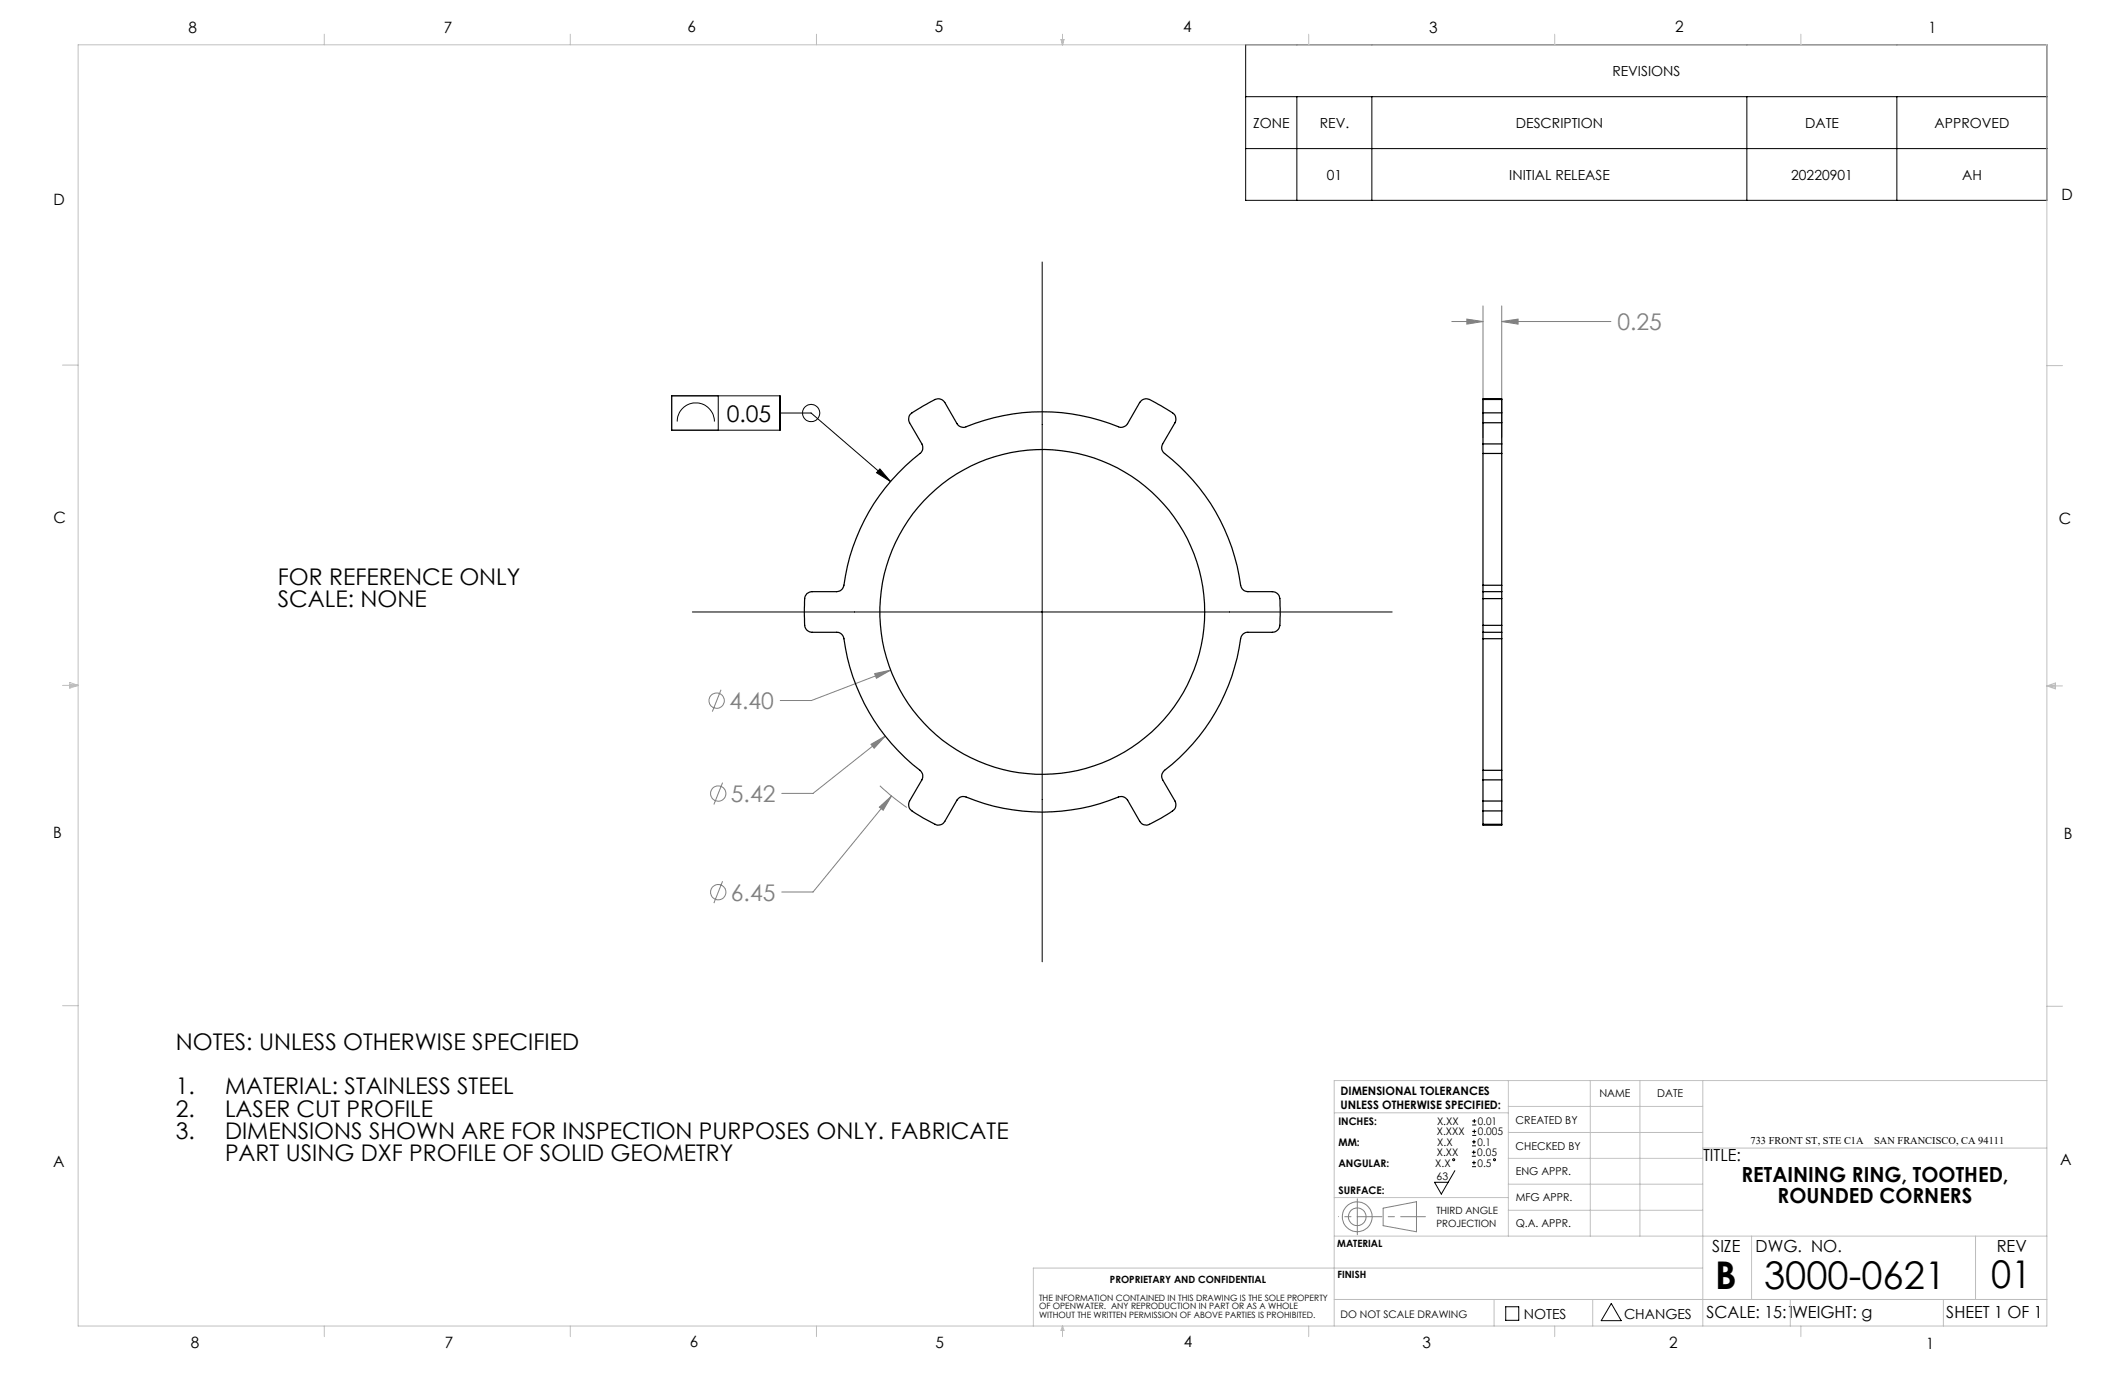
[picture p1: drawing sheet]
<svg xmlns="http://www.w3.org/2000/svg" width="432mm" height="279mm" viewBox="0 0 432 279" stroke-linecap="round" stroke-linejoin="round" font-family="sans-serif">
<g fill="none" stroke="#808080" stroke-width=".2">
<path d="M295 65.3h6.3M298.1 64.8l3.2 .5-3.2 .6zM301.3 62.2v26.7M305.2 65.3l3.3-.5v1.1zM305.2 62.2v26.7M305.2 65.3h22.1M177.7 136.9l3.3-.7-2.9 1.6zM181 136.2l-16.1 6.1h-6.4M146.5 140.2l-1.8 4.4M146.8 159l-1.7 4.5M177 151.2l2.9-1.6-2.3 2.4zM178.8 159.7l2 1.7 3.5 2.7"/>
<path d="M179.9 149.6l-14.7 11.6h-6.3M146.8 179.1l-1.7 4.4M178.7 164l2.5-2.3-1.7 2.9zM181.2 161.7l-16 19.6h-6.3M281.1 245.5l6.7-1.3v6.1l-6.7-1.2z"/>
<circle cx="145.6" cy="142.4" r="1.55"/>
<circle cx="145.9" cy="161.2" r="1.55"/>
<circle cx="145.9" cy="181.3" r="1.55"/>
<circle cx="275.8" cy="247.3" r="1.8"/>
<circle cx="275.8" cy="247.3" r="3"/>
</g>
<g fill="none" stroke="#000" stroke-width=".2">
<path d="M253.1 9.1h162.8v31.6h-162.8zM253.1 19.6h162.8M263.5 19.6v21.1M278.8 19.6v21.1M355 19.6v21.1M385.4 19.6v21.1M253.1 30.2h162.8M211.8 53.2v142.2M136.5 80.4h22v7h-22zM137.6 85.7a3.8 3.8 0 0 1 3.8-3.8 3.8 3.8 0 0 1 3.8 3.8M145.9 80.4v7M158.5 83.9h6.3l16.1 13.9"/>
<path d="M178.8 95.3l2.1 2.5-2.8-1.7zM140.7 124.4h142.2M295.6 237.9l-2.7 4.7-1.4-2.4h2.8M299.1 234.9h.8M299.1 234.1h.8M299.1 232.8h.8M299.1 232h.8M299.1 237.1h.8M299.1 236.3h.8M299.2 228.6h.8M299.2 227.8h.8M299.2 230.7h.8"/>
<path d="M299.2 229.9h.8M299.5 233.8v.8M299.5 231.6v.8M299.5 235.9v.8M299.6 227.4v.8M299.6 229.5v.8M306 265.5h2.6v2.8h-2.6zM327.4 264.9l2 3.5h-4z"/>
<circle cx="164.8" cy="83.9" r="1.76"/>
<circle cx="295.4" cy="235.7" r=".2"/>
<circle cx="303.7" cy="235.7" r=".2"/>
</g>
<path d="M275.8 247.2h13.8" fill="none" stroke="#808080" stroke-width=".2" stroke-dasharray="15.2 1.3 1.3 1.3" stroke-dashoffset="10.2"/>
<path d="M275.8 247.2v-3.6M275.8 247.2v3.7" fill="none" stroke="#808080" stroke-width=".2" stroke-dasharray="15.2 1.3 1.3 1.3"/>
<path d="M275.8 247.2h-3.8" fill="none" stroke="#808080" stroke-width=".2" stroke-dasharray="15.2 1.3 1.3 1.3" stroke-dashoffset="15.2"/>
<g fill="none" stroke="#c0c0c0" stroke-width=".2">
<path d="M15.9 9.1h400v260.4h-400zM65.9 6.9v2.2M115.9 6.9v2.2M165.9 6.9v2.2M215.6 8h.6l-.3 1.1zM215.7 8l.2 1.1M215.9 6.9v2.2M216 8l-.1 1.1M265.9 6.9v2.2M315.9 6.9v2.2M365.9 6.9v2.2M12.7 74.2h3.2"/>
<path d="M415.9 74.3h3.2M12.7 139.3h3.2M14.2 139.1l1.7 .2M14.2 138.7l1.7 .6-1.7 .5zM15.9 139.3l-1.7 .3M415.9 139.4h3.2M415.9 139.4l1.8-.6v1.2zM415.9 139.4l1.8 .3M417.7 139.2l-1.8 .2M12.7 204.4h3.2M306.5 219.6v31.6M323.1 219.6v31.6"/>
<path d="M333.2 219.6v31.6M346 219.6v49.9M415.9 204.5h3.2M415.9 219.6h-144.8v49.9M271.1 226.1h35.4M306.5 235.4h39.5M306.5 230.1h39.5M306.5 224.8h39.5M346 233.3h69.9M271.1 251.2h144.8M271.1 243.3h35.4M306.5 245.9h39.5"/>
<path d="M306.5 240.6h39.5M346 257.7h-136v11.8M355.9 251.2v12.9M401.4 251.2v12.9M65.9 269.5v2.1M115.9 269.5v2.1M165.9 269.5v2.1M215.9 269.5v2.1M215.9 269.5l.3 .8h-.6zM265.9 269.5v2.1M271.1 264.1h144.8M303.6 264.1v5.4"/>
<path d="M315.9 269.5v2.1M323.6 264.1v5.4M363.8 264.1v5.4M365.9 269.5v2.1M394.9 264.1v5.4"/>
</g>
<path d="M178.8 95.3l2.1 2.5-2.8-1.7z" fill="#000"/>
<path d="M177.7 136.9l.4 .9 2.9-1.6zM177 151.2l.6 .8 2.3-2.4zM178.7 164l.8 .6 1.7-2.9zM298.1 64.8l3.2 .5-3.2 .6zM305.2 65.3l3.3-.5v1.1z" fill="#808080"/>
<g fill="none" stroke="#000" stroke-width=".25">
<path d="M184.9 84.3l2.1-1.5a10.4 10.4 0 0 1 3.8-1.8l.6 .2 .6 .6 2.5 4.3a1.49 1.49 0 0 0 1.8 .6 41.2 41.2 0 0 1 31.5 .2l.7-.3 .5-.3 2.6-4.5a1.69 1.69 0 0 1 2.6-.3l1.2 .7a11.4 11.4 0 0 1 3.4 2.3l.1 .9-.1 .5-2.5 4.3a1.48 1.48 0 0 0 .3 1.9 40.8 40.8 0 0 1 15.6 27.1l.4 .6 .7 .4h5.3a1.65 1.65 0 0 1 1.5 2.1v1.4a10.6 10.6 0 0 1-.3 4.1l-.7 .6-.5 .1h-5a1.45 1.45 0 0 0-1.5 1.3 40.9 40.9 0 0 1-15.7 26.9l-.3 .7v.8l2.7 4.6a1.7 1.7 0 0 1-1.1 2.4l-3.5 2a1.68 1.68 0 0 1-2.6-.3l-2.5-4.3a1.53 1.53 0 0 0-1.8-.6 41.6 41.6 0 0 1-31.5-.1l-.8 .1-.5 .6-2.5 4.3a1.63 1.63 0 0 1-2.6 .3l-1.2-.7a10.5 10.5 0 0 1-3.5-2.4l-.1-.8 .2-.5 2.5-4.3a1.5 1.5 0 0 0-.4-2 40.8 40.8 0 0 1-15.5-27l-.4-.7-.7-.3h-5.3a1.67 1.67 0 0 1-1.5-2.1v-4.1a1.68 1.68 0 0 1 1.5-2.1h5a1.53 1.53 0 0 0 1.5-1.3 41.2 41.2 0 0 1 15.8-27.1l.2-.5-.1-.8-2.7-4.8v-.9zM301.3 92.1v26.8M301.3 83.9v2M301.3 81.2v2.7M301.3 90.2v1.9M301.3 81.2v-.2h3.9v.2M301.3 92.1h3.9M301.3 83.9h3.9M301.3 85.9h3.9M301.3 90.2h3.9M301.3 85.9v4.3M301.3 81.2h3.9"/>
<path d="M305.2 92.1v26.8M305.2 83.9v2M305.2 81.2v2.7M305.2 90.2v1.9M305.2 85.9v4.3M301.3 118.9v1.3M301.3 118.9h3.9M305.2 118.9v1.3M301.3 121.6v5.5M301.3 120.2v1.4M301.3 127.1v1.4M301.3 128.5v1.3"/>
<path d="M301.3 129.8v26.7M301.3 128.5h3.9M301.3 120.2h3.9M301.3 127.1h3.9M301.3 121.6h3.9M301.3 129.8h3.9M305.2 121.6v5.5M305.2 120.2v1.4M305.2 127.1v1.4M305.2 128.5v1.3M305.2 129.8v26.7M301.3 156.5v2"/>
<path d="M301.3 156.5h3.9M301.3 158.5v4.3M301.3 158.5h3.9M305.2 156.5v2M305.2 158.5v4.3M301.3 162.8v2M301.3 164.8v2.7M301.3 167.5v.2h3.9v-.2M301.3 164.8h3.9M301.3 162.8h3.9M301.3 167.5h3.9M305.2 162.8v2"/>
<path d="M305.2 164.8v2.7"/>
<circle cx="211.8" cy="124.3" r="33"/>
</g>
<g font-size="7.8">
<text x="348.5" y="261.9">B</text>
<text x="358.5" y="261.9">3000-0621</text>
<text x="404.6" y="261.8">01</text>
</g>
<g font-size="4.7" fill="#808080">
<text x="328.6" y="67.1">0.25</text>
<text x="148.2" y="144.1">4.40</text>
<text x="148.5" y="162.9">5.42</text>
<text x="148.5" y="183">6.45</text>
</g>
<g font-size="4.7">
<text x="147.7" y="85.7">0.05</text>
<text x="56.4" y="118.8">FOR REFERENCE ONLY</text>
<text x="56.4" y="123.3">SCALE: NONE</text>
<text x="35.7" y="213.3">NOTES: UNLESS OTHERWISE SPECIFIED</text>
<text x="35.7" y="222.4">1.</text>
<text x="35.7" y="226.9">2.</text>
<text x="45.7" y="222.4">MATERIAL: STAINLESS STEEL</text>
<text x="45.7" y="226.9">LASER CUT PROFILE</text>
<text x="35.7" y="231.4">3.</text>
<text x="45.7" y="231.4">DIMENSIONS SHOWN ARE FOR INSPECTION PURPOSES ONLY. FABRICATE</text>
<text x="45.7" y="235.9">PART USING DXF PROFILE OF SOLID GEOMETRY</text>
</g>
<g font-size="4.2">
<text x="353.9" y="240.3">RETAINING RING, TOOTHED,</text>
<text x="361.2" y="244.5">ROUNDED CORNERS</text>
</g>
<g font-size="3.4">
<text x="346.1" y="235.9">TITLE:</text>
<text x="347.9" y="254.3">SIZE</text>
<text x="356.7" y="254.4">DWG. NO.</text>
<text x="405.7" y="254.5">REV</text>
<text x="346.8" y="267.9">SCALE: 15:1WEIGHT: g</text>
<text x="395.5" y="267.9">SHEET 1 OF 1</text>
</g>
<g font-size="3.2">
<text x="38.3" y="6.7">8</text>
<text x="90.2" y="6.7">7</text>
<text x="139.7" y="6.5">6</text>
<text x="190" y="6.5">5</text>
<text x="240.4" y="6.5">4</text>
<text x="290.4" y="6.7">3</text>
<text x="340.4" y="6.5">2</text>
<text x="391.9" y="6.7">1</text>
<text x="10.9" y="41.6">D</text>
<text x="418.9" y="40.7">D</text>
<text x="10.9" y="106.3">C</text>
<text x="418.4" y="106.4">C</text>
<text x="10.8" y="170.2">B</text>
<text x="419.4" y="170.6">B</text>
<text x="10.8" y="237.2">A</text>
<text x="418.6" y="236.8">A</text>
<text x="38.8" y="273.8">8</text>
<text x="90.4" y="273.8">7</text>
<text x="140.2" y="273.8">6</text>
<text x="190.1" y="273.9">5</text>
<text x="240.5" y="273.8">4</text>
<text x="289" y="273.9">3</text>
<text x="339.1" y="273.8">2</text>
<text x="391.4" y="274.1">1</text>
</g>
<g font-size="2.8">
<text x="327.6" y="15.4">REVISIONS</text>
<text x="254.6" y="26">ZONE</text>
<text x="268.2" y="26">REV.</text>
<text x="308" y="26">DESCRIPTION</text>
<text x="366.8" y="26">DATE</text>
<text x="393.1" y="26">APPROVED</text>
<text x="269.6" y="36.5">01</text>
<text x="306.7" y="36.5">INITIAL RELEASE</text>
<text x="364" y="36.5">20220901</text>
<text x="398.7" y="36.5">AH</text>
<text x="309.6" y="268">NOTES</text>
<text x="330" y="268">CHANGES</text>
</g>
<g font-size="2.4">
<text x="272.4" y="222.5">DIMENSIONAL TOLERANCES</text>
<text x="272.4" y="225.3">UNLESS OTHERWISE SPECIFIED:</text>
</g>
<g font-size="2.2">
<text x="325" y="222.9">NAME</text>
<text x="336.8" y="222.9">DATE</text>
<text x="308" y="233.6">CHECKED BY</text>
<text x="308" y="228.4">CREATED BY</text>
<text x="308" y="238.8">ENG APPR.</text>
<text x="308" y="244">MFG APPR.</text>
<text x="308" y="249.3">Q.A. APPR.</text>
</g>
<g font-size="2.1">
<text x="272" y="228.6">INCHES:</text>
<text x="272" y="232.8">MM:</text>
<text x="292" y="230.7">X.XXX</text>
<text x="292" y="228.6">X.XX</text>
<text x="292.1" y="232.8">X.X</text>
<text x="300.2" y="232.8">0.1</text>
<text x="300.3" y="228.6">0.01</text>
<text x="300.3" y="230.7">0.005</text>
<text x="355.7" y="232.4">733 FRONT ST, STE C1A</text>
<text x="380.8" y="232.4">SAN FRANCISCO, CA 94111</text>
<text x="272" y="237">ANGULAR:</text>
<text x="291.6" y="237">X.X</text>
<text x="291.9" y="239.8">63</text>
<text x="292" y="234.9">X.XX</text>
<text x="300.2" y="234.9">0.05</text>
<text x="300.2" y="237">0.5</text>
<text x="272" y="242.6">SURFACE:</text>
<text x="272.4" y="267.8">DO NOT SCALE DRAWING</text>
</g>
<g font-size="2">
<text x="291.9" y="246.8">THIRD ANGLE</text>
<text x="291.9" y="249.3">PROJECTION</text>
<text x="271.7" y="253.4">MATERIAL</text>
<text x="225.5" y="260.6">PROPRIETARY AND CONFIDENTIAL</text>
<text x="271.8" y="259.7">FINISH</text>
</g>
<g font-size="1.8">
<text x="211.1" y="264.3">THE INFORMATION CONTAINED IN THIS DRAWING IS THE SOLE PROPERTY</text>
<text x="211.1" y="266.1">OF OPENWATER. ANY REPRODUCTION IN PART OR AS A WHOLE</text>
<text x="211.1" y="267.8">WITHOUT THE WRITTEN PERMISSION OF ABOVE PARTIES IS PROHIBITED.</text>
</g>
</svg>
